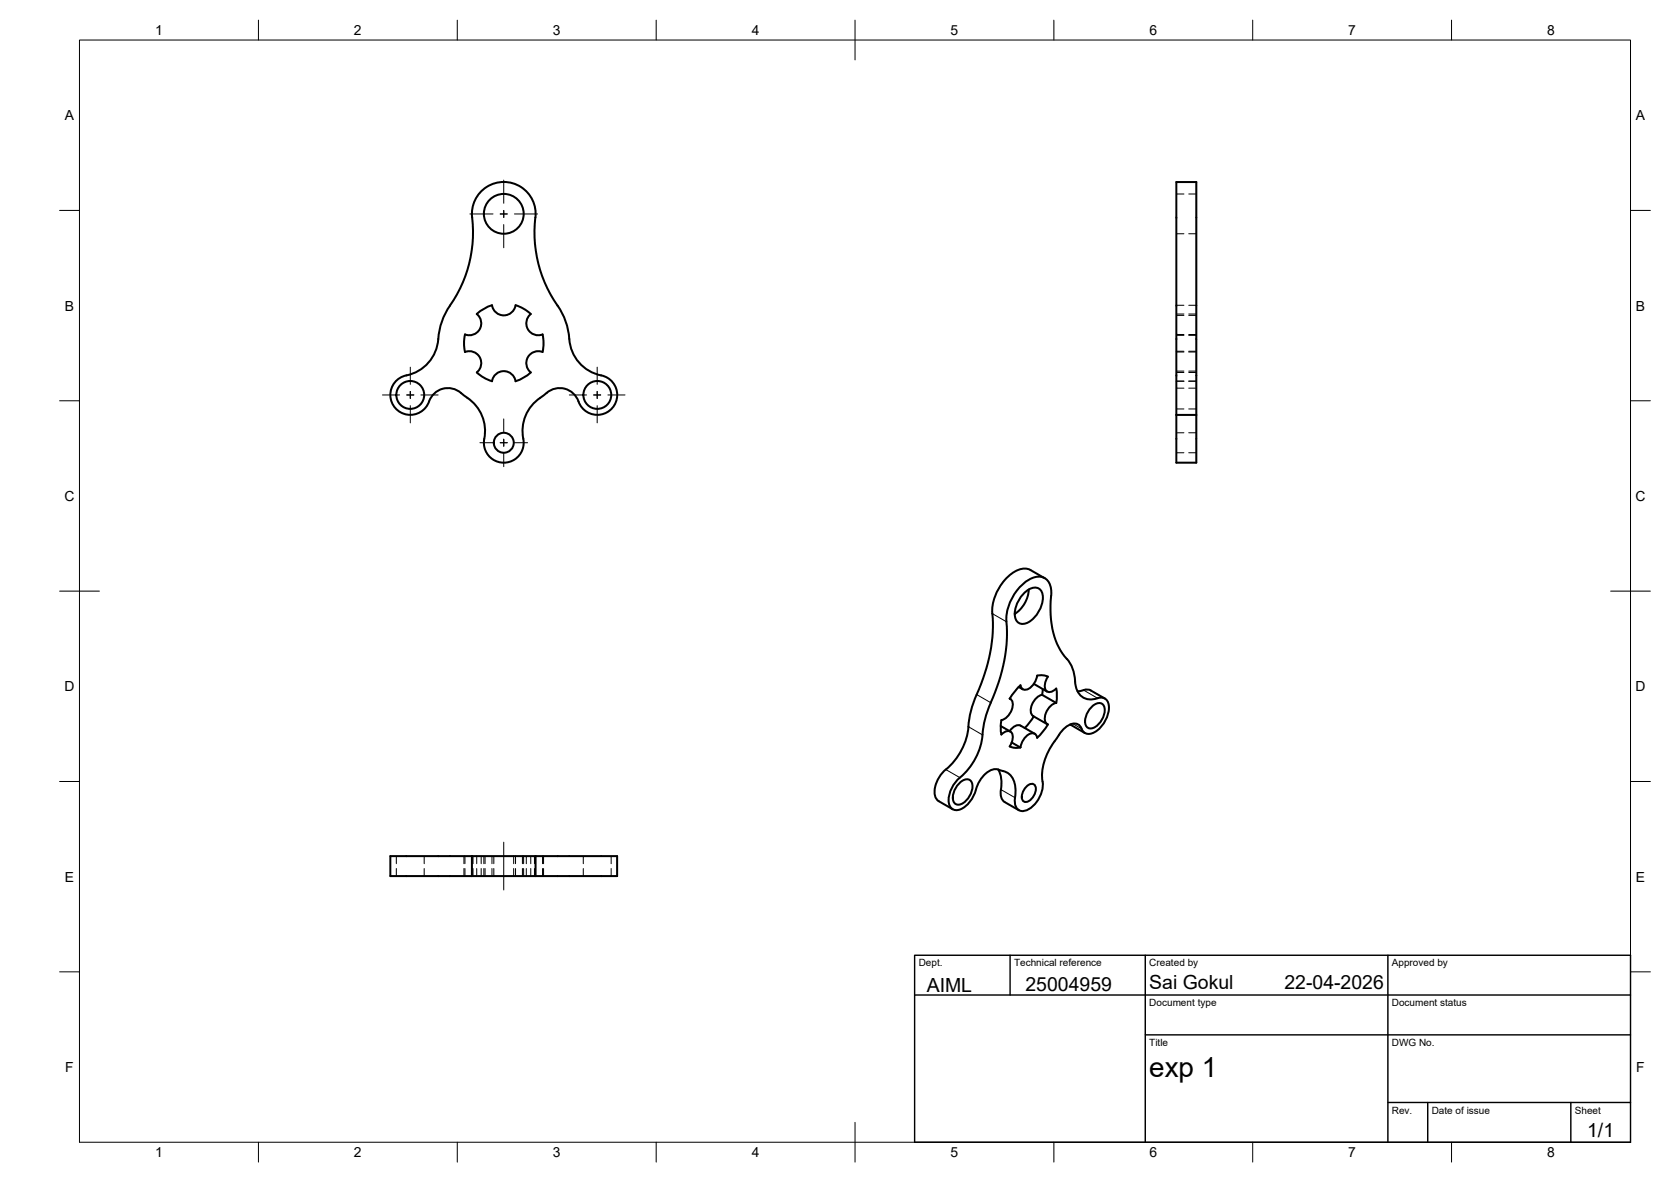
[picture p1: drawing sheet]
<svg xmlns="http://www.w3.org/2000/svg" width="420mm" height="297mm" viewBox="0 0 420 297" stroke-linecap="round" stroke-linejoin="round" font-family="sans-serif">
<!-- layer: Visible -->
<g fill="none" stroke="#000" stroke-width=".51">
<path d="M134.6 54.7a33 33 0 0 0 6.5 23.6 18.2 18.2 0 0 1 2.2 8 10.2 10.2 0 0 0 8.6 8.3 5 5 0 0 1 1.5 8.5 5 5 0 0 1-8.2-2.9 5.1 5.1 0 0 0-8.4-.9l-1 .7M134.6 54.7a8 8 0 0 0-7.9-9 8 8 0 0 0-8 9 33.1 33.1 0 0 1-6.5 23.6 18.2 18.2 0 0 0-2.1 8 10.2 10.2 0 0 1-8.7 8.3 5 5 0 0 0-1.4 8.5 5 5 0 0 0 8.2-2.9 5.1 5.1 0 0 1 8.3-.9l1 .7M119.9 78.9l1.5-1.1 2.3-1.1a3 3 0 0 0 3 2.6 3 3 0 0 0 2.9-2.6l1.8 .7 2.1 1.5a3 3 0 0 0-.8 3.8 3 3 0 0 0 3.7 1.3l.3 1.9-.3 2.6a3 3 0 0 0-3.7 1.2 3 3 0 0 0 .8 3.9l-1.6 1.1-2.3 1.1a3 3 0 0 0-2.9-2.5 3 3 0 0 0-3 2.5l-2.3-1.1-1.5-1.1a3 3 0 0 0 .7-3.8 3 3 0 0 0-3.7-1.3l-.2-1.9 .2-2.6a3 3 0 0 0 3.7-1.2 3 3 0 0 0-.7-3.9zM117.5 100a10.2 10.2 0 0 1 4.2 11 5 5 0 0 0 5.4 5.3 5 5 0 0 0 4.5-6 10 10 0 0 1 4.2-10.3M295.8 104.3v-58.6h5v58.6M295.8 104.3v12h5v-12M295.8 104.3h5M257.5 149.1a3.3 3.3 0 0 1 3.7-1.2 3.3 3.3 0 0 1 .8 3.8 6.9 6.9 0 0 1-4.7 5.1 2.1 2.1 0 0 1-2.1-2.5l.4-2.4 .8-1.5zM258.7 148.1a7.8 7.8 0 0 1-3.6 6.2M262.7 145.3l-3.6-2a5.1 5.1 0 0 0-5.7 1.7 12.6 12.6 0 0 0-3.7 11.5 46.2 46.2 0 0 1-4.9 19.9 23.6 23.6 0 0 0-1.4 7.3 16.3 16.3 0 0 1-5.6 9.7M264.3 149.8a21.2 21.2 0 0 0 3.4 15.1 9.8 9.8 0 0 1 2.7 7.3 3.9 3.9 0 0 0 5.6 3.3 2.09 2.09 0 0 1 2.2 .3 2.09 2.09 0 0 1 .6 2.1 7.5 7.5 0 0 1-4.4 6.4 2.07 2.07 0 0 1-2.7-1.7 2.41 2.41 0 0 0-3.6 .1l-1.8 1.9M264.3 149.8a4.3 4.3 0 0 0-1.9-4.7 5.5 5.5 0 0 0-5.4 1.9 12.7 12.7 0 0 0-3.8 11.5 46.6 46.6 0 0 1-4.8 19.9l-1 3.6-.4 2.6"/>
<path d="M253.9 175.6a2.06 2.06 0 0 1 .5 2.8 3.9 3.9 0 0 1-2.6 2.6l-.2 1.9 .2 1.7M253.9 175.6h.1M256.1 172.6l1.1 .6M256.6 172.2l-1.6 1.8-1.1 1.6M256.6 172.2a1.36 1.36 0 0 0 1.1 1.2 1.36 1.36 0 0 0 1.4-.6l1.1-1.4 .6-1.6 1.4-.1 1.3 .3a2.99 2.99 0 0 0-.2 3.8 1.9 1.9 0 0 0 2.3-.8l.2 1.7-.2 1.9M259.8 179.9l3.5 2.1M259.9 171.9l3.4 1.9M262 174.6l3.6 2M262.2 173.2l-.2 1.4a4 4 0 0 0-2.5 5.1l.3 .2M265.6 176.6a4.1 4.1 0 0 0-2.7 4.9l.6 .6-1.5 2-1.2 1.3a1.36 1.36 0 0 0-1.1-1.2 1.36 1.36 0 0 0-1.4 .6l-1.1 1.4-.6 1.6-1.4 .1-1.3-.3a2.99 2.99 0 0 0 .2-3.7 1.86 1.86 0 0 0-2.3 .7M270.9 173.7h.4a4.1 4.1 0 0 1 3-.2l3.5 2M274.2 177.9a2.28 2.28 0 0 1 3-.9 3.4 3.4 0 0 1-.3 4.2 3.1 3.1 0 0 1-3.1 1.8 2.29 2.29 0 0 1-.7-3.1z"/>
<path d="M237.8 193.4a7.3 7.3 0 0 0-2.6 6.8l.8 1.1M241 197.1a2.28 2.28 0 0 1 3-1 3.4 3.4 0 0 1-.4 4.3 3.1 3.1 0 0 1-3.1 1.8 2.29 2.29 0 0 1-.7-3.1zM247 184.7a16.4 16.4 0 0 1-6.2 11.3 6.9 6.9 0 0 0-2 6.6 2.14 2.14 0 0 0 3.3 .5 9.3 9.3 0 0 0 3.8-5.9 5.8 5.8 0 0 1 4.7-3.9l1.6 .5M251 193.4a8.4 8.4 0 0 1 .6 5.7 2.68 2.68 0 0 0 1 2.5l3.6 2M251.6 182.4l2.4 1.4M253.9 183.7a2.42 2.42 0 0 1 2.7-1.3l3.6 2M254.4 186.6l2.2 1.2M258.2 197.6a1.26 1.26 0 0 1 1.7-.5 1.26 1.26 0 0 1 .5 1.7 3.3 3.3 0 0 1-2.6 2.7 1.57 1.57 0 0 1-.6-2.4zM259.9 180l-2.2 3M266.3 184.6l-.4 .7a15.2 15.2 0 0 0-3.7 12.3 7.5 7.5 0 0 1-4.4 6.1 2.1 2.1 0 0 1-2.6-2.5v-.7a6.4 6.4 0 0 0-1.6-6.1l-1.4-.6M269.1 182.1l.2 .1M269.3 182.2l3.5 2"/>
<path d="M118.7 215.1h-20.6v5.1h20.6M118.7 215.1h16M118.7 215.1v5.1M134.7 215.1h20.5v5.1h-20.5M134.7 215.1v5.1M236 201.3l3.5 2.1M118.7 220.2h16"/>
<circle cx="126.7" cy="53.7" r="5"/>
<circle cx="103.2" cy="99.2" r="3.5"/>
<circle cx="150.2" cy="99.2" r="3.5"/>
<circle cx="126.7" cy="111.3" r="2.51"/>
</g>
<!-- layer: Hidden -->
<g fill="none" stroke="#000" stroke-width=".25">
<path d="M295.8 48.8h1.9M295.8 58.7h1.9M298.9 48.8h1.9M298.9 58.7h1.9M295.8 78.9h1.9M295.8 76.7h1.9M295.8 79.3h1.9M298.9 78.9h1.9M298.9 76.7h1.9M298.9 79.3h1.9M295.8 84.1h1.9M295.8 88.5h1.9"/>
<path d="M295.8 93.6h1.9M295.8 95.8h1.9M295.8 84.3h1.9M295.8 88.3h1.9M295.8 93.3h1.9M295.8 97.5h1.9M298.9 84.1h1.9M298.9 88.5h1.9M298.9 93.6h1.9M298.9 95.8h1.9M298.9 84.3h1.9M298.9 88.3h1.9"/>
<path d="M298.9 93.3h1.9M298.9 97.5h1.9M295.8 108.8h1.9M295.8 113.8h1.9M295.8 102.8h1.9M298.9 108.8h1.9M298.9 113.8h1.9M298.9 102.8h1.9M99.7 215.1v2M99.7 218.3v1.9M106.7 215.1v2M106.7 218.3v1.9"/>
<path d="M116.6 215.1v2M116.6 218.3v1.9M116.9 215.1v2M116.9 218.3v1.9M118.9 215.1v2M118.9 218.3v1.9M119.9 215.1v2M119.9 218.3v1.9M121 215.1v2M121 218.3v1.9M121.7 215.1v2M121.7 218.3v1.9"/>
<path d="M122 215.1v2M122 218.3v1.9M123.7 215.1v2M123.7 218.3v1.9M124.2 215.1v2M124.2 218.3v1.9M129.2 215.1v2M129.2 218.3v1.9M129.6 215.1v2M129.6 218.3v1.9M131.4 215.1v2M131.4 218.3v1.9"/>
<path d="M131.7 215.1v2M131.7 218.3v1.9M132.3 215.1v2M132.3 218.3v1.9M133.5 215.1v2M133.5 218.3v1.9M134.4 215.1v2M134.4 218.3v1.9M136.4 215.1v2M136.4 218.3v1.9M136.7 215.1v2M136.7 218.3v1.9"/>
<path d="M146.7 215.1v2M146.7 218.3v1.9M153.7 215.1v2M153.7 218.3v1.9"/>
</g>
<!-- layer: Visible Narrow -->
<path d="M249.5 154.2l3.5 2M245.6 174.5l3.5 2.1M272.5 173.4l3.5 2.1M237.8 193.4l3.5 2M243.5 182.6l3.5 2.1M251.7 198.4l3.5 2.1M269.7 181.9l2.2 1.2" fill="none" stroke="#000" stroke-width=".25"/>
<!-- layer: BORDER -->
<g fill="none" stroke="#000" stroke-width=".25">
<path d="M20 10.1h390v276.9h-390zM65 5.1v5M115 5.1v5M165 5.1v5M215 5.1v10M265 5.1v5M315 5.1v5M365 5.1v5M15 52.9h5M410 52.9h5M15 100.7h5M410 100.7h5"/>
<path d="M15 148.6h10M405 148.6h10M15 196.4h5M410 196.4h5M15 244.2h5M410 244.2h5M65 287v5M115 287v5M165 287v5M215 282.1v9.9M265 287v5M315 287v5"/>
<path d="M365 287v5"/>
</g>
<!-- layer: TITLEBLOCK -->
<path d="M230 240.1h180v46.9h-180zM230 250h180M254 240.1v9.9M288 240.1v46.9M349 240.1v46.9M288 260.1h122M349 277.1h61M359 277.1v9.9M395 277.1v9.9" fill="none" stroke="#000" stroke-width=".36"/>
<!-- layer: Smart Centers -->
<g fill="none" stroke="#000" stroke-width=".25">
<path d="M118.2 53.8h5.8M125.8 53.8h1.8M126.7 45.3v5.8M126.7 52.9v1.8M126.7 56.4v5.9M129.3 53.8h5.9M96.2 99.3h4.3M102.3 99.3h1.8M103.2 92.3v4.3M103.2 98.4v1.7M105.8 99.3h4.4M143.2 99.3h4.3"/>
<path d="M149.3 99.3h1.7M150.2 92.3v4.3M150.2 98.4v1.7M152.8 99.3h4.4M103.2 101.9v4.4M120.7 111.3h3.3M125.8 111.3h1.8M126.7 105.3v3.3M126.7 110.4v1.7M126.7 113.9v3.4M129.3 111.3h3.4M150.2 101.9v4.4"/>
<path d="M126.7 211.7v12"/>
</g>
<text font-size="7" x="289" y="270.6">exp 1</text>
<g font-size="4.9">
<text x="233" y="249.2">AIML</text>
<text x="257.9" y="249">25004959</text>
<text x="289" y="248.5">Sai Gokul</text>
<text x="323" y="248.5">22-04-2026</text>
<text x="399.1" y="285.7">1/1</text>
</g>
<g font-size="3.5">
<text x="39" y="8.8">1</text>
<text x="89" y="8.8">2</text>
<text x="139" y="8.8">3</text>
<text x="189" y="8.8">4</text>
<text x="239" y="8.8">5</text>
<text x="289" y="8.8">6</text>
<text x="339" y="8.8">7</text>
<text x="389" y="8.8">8</text>
<text x="16.3" y="30.2">A</text>
<text x="411.3" y="30.2">A</text>
<text x="16.3" y="78">B</text>
<text x="411.3" y="78">B</text>
<text x="16.2" y="125.9">C</text>
<text x="411.2" y="125.9">C</text>
<text x="16.2" y="173.7">D</text>
<text x="411.2" y="173.7">D</text>
<text x="16.3" y="221.6">E</text>
<text x="411.3" y="221.6">E</text>
<text x="16.4" y="269.4">F</text>
<text x="411.4" y="269.4">F</text>
<text x="39" y="290.8">1</text>
<text x="89" y="290.8">2</text>
<text x="139" y="290.8">3</text>
<text x="189" y="290.8">4</text>
<text x="239" y="290.8">5</text>
<text x="289" y="290.8">6</text>
<text x="339" y="290.8">7</text>
<text x="389" y="290.8">8</text>
</g>
<g font-size="2.5">
<text x="231" y="242.9">Dept.</text>
<text x="255" y="242.9">Technical reference</text>
<text x="289" y="242.9">Created by</text>
<text x="350" y="242.9">Approved by</text>
<text x="289" y="252.8">Document type</text>
<text x="350" y="252.8">Document status</text>
<text x="289" y="262.9">Title</text>
<text x="350" y="262.9">DWG No.</text>
<text x="350" y="279.9">Rev.</text>
<text x="360" y="279.9">Date of issue</text>
<text x="396" y="279.9">Sheet</text>
</g>
</svg>
